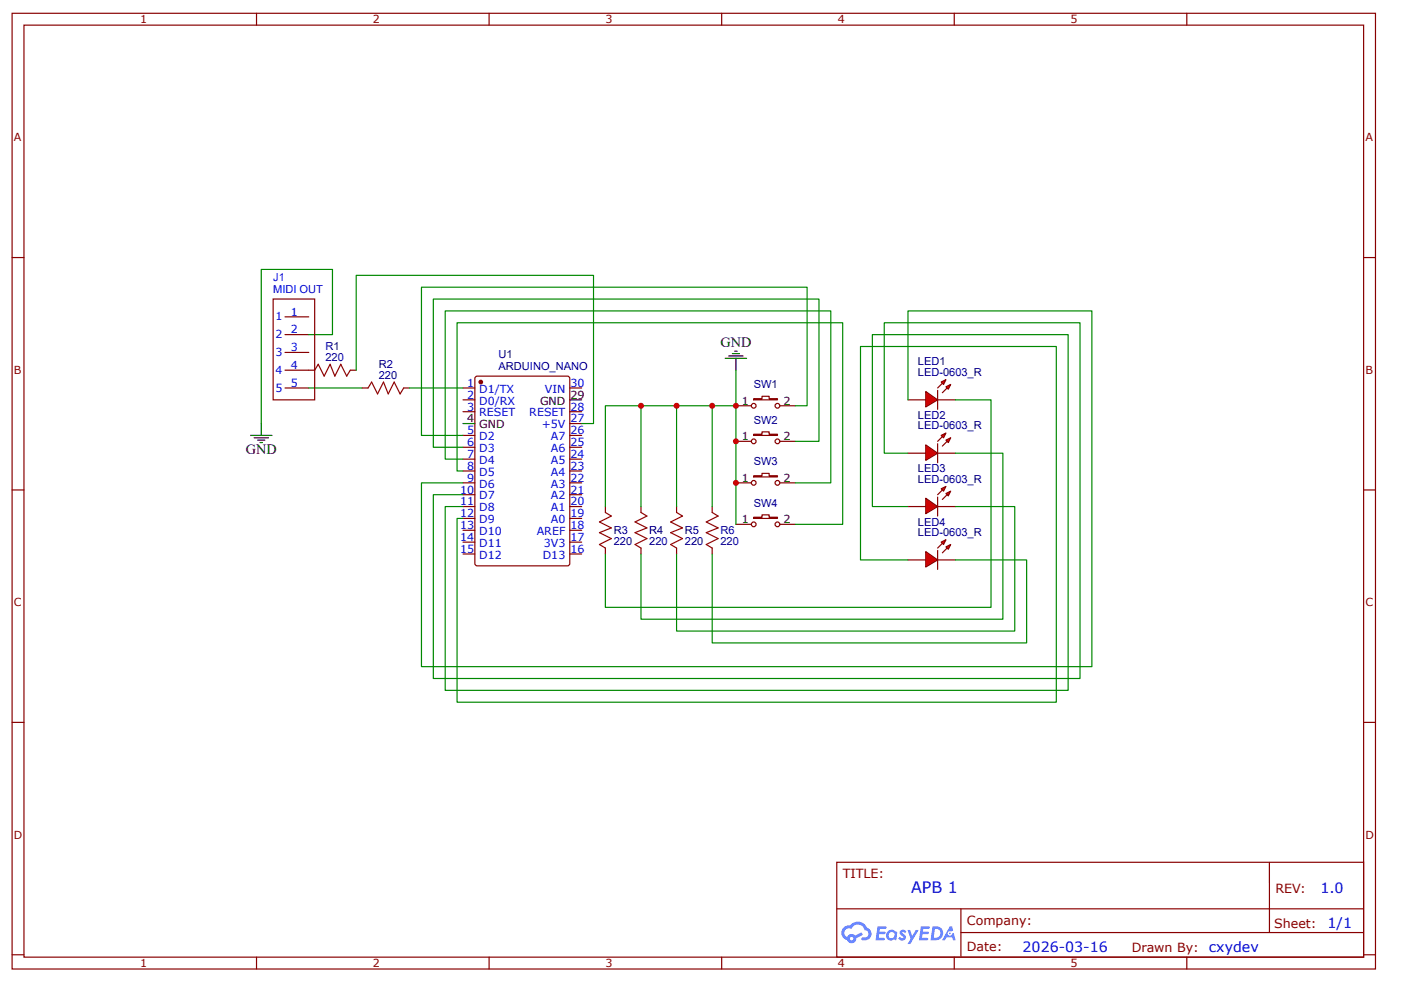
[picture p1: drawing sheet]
<svg xmlns="http://www.w3.org/2000/svg" width="297mm" height="210mm" viewBox="0 0 297 210" stroke-linecap="round" stroke-linejoin="round" font-family="sans-serif">
<g fill="none" stroke="#800" stroke-width=".25">
<path d="M2.6 2.8h289v202.8h-289zM5.1 5.3h284v197.8h-284zM54.4 2.8v2.5M103.7 2.8v2.5M153 2.8v2.5M202.3 2.8v2.5M251.6 2.8v2.5M2.6 54.6h2.5M289.1 54.6h2.5M2.6 104h2.5M289.1 104h2.5M2.6 153.3h2.5"/>
<path d="M289.1 153.3h2.5M177.4 182.9h111.7v20.2h-111.7zM177.4 192.8h111.6M203.7 197.9h85.3M203.7 192.8v10.1M269.1 183v14.9M2.6 202.6h2.5M54.4 203.1v2.5M103.7 203.1v2.5M153 203.1v2.5M202.3 203.1v2.5M251.6 203.1v2.5"/>
<path d="M289.1 202.6h2.5"/>
</g>
<g fill="#58f">
<path d="M190.9 197.4l.5-.2 .4 .1 .3 .3-.2 .4a.33 .33 0 0 0-.3-.3 .33 .33 0 0 0-.3 .2v.1a.85 .85 0 0 1 .7 .6 .85 .85 0 0 1-.3 .9h-.6l-.6-.4 .3-.3 .5 .2 .2-.1v-.1a.87 .87 0 0 1-.6-1.4z"/>
<path d="M192.4 197.3h.6l.4 1.3 .8-1.3h.6l-1.8 3h-.6l.7-1.1z"/>
<path d="M186.1 196.5h1.6l.2 .2-.1 .3-1.2 .1-.1 .6h1l.3 .2-.3 .3h-1.1l-.1 .8h1.2l.1 .2-.1 .3h-1.9z"/>
<path d="M195.2 196.5h1.7l.2 .2-.1 .3-1.2 .1-.1 .6h1l.3 .2-.3 .3h-1.1l-.1 .8h1.2l.1 .2-.1 .3h-1.9z"/>
<path d="M201.4 196.5h.5l.2 .9-.4 .3a.49 .49 0 0 0-.8 .1 .49 .49 0 0 0 .4 .7 .49 .49 0 0 0 .6-.4l.3-.2 .4 1.6h-.5l-.2-.6h-1.2l-.4 .6h-.6z"/>
<path d="M197.7 196.5l-.4 3h.9a1.5 1.5 0 0 0 1.8-1.5 1.5 1.5 0 0 0-1.8-1.5zM198.2 197.1a1.01 1.01 0 0 1 1.2 1.1 1.01 1.01 0 0 1-1.4 .8z"/>
<path d="M188.3 197.5a1.1 1.1 0 0 0-.3 1.6 1.1 1.1 0 0 0 1.6 .2l.4 .2 .2-1.6-.4-.3a1.01 1.01 0 0 0-1.5-.1zM188.3 198.4a.7 .7 0 0 1 1.4 0 .7 .7 0 0 1-1.4 0z"/>
<path d="M178.9 196.8a1.57 1.57 0 0 0 .7 2.7 1.01 1.01 0 0 0 1.2 .6 1.01 1.01 0 0 0 .8-1.1l1.4-.7-.3-.5-1.4 .7a1.02 1.02 0 0 0-1.7 .3 .99 .99 0 0 1-.5-1.4 .99 .99 0 0 1 1.4-.3 1.48 1.48 0 0 1 1.6-.9 1.48 1.48 0 0 1 1.3 1.2 .81 .81 0 0 1 .7 1 .81 .81 0 0 1-1.2 .5l-.3 .1v.3a1.39 1.39 0 0 0 2-.6 1.39 1.39 0 0 0-.8-1.9 2.18 2.18 0 0 0-3.7-.5l-.7 .2zM180.2 199.1a.38 .38 0 0 1 .7 0 .38 .38 0 0 1-.7 0z"/>
<circle cx="201.4" cy="198" r=".19"/>
</g>
<g fill="none" stroke="#800" stroke-width=".25">
<path d="M76.8 82.3h1.2M85.6 82.3h1.2M98.2 82.3h2.5M98.2 84.8h2.5M98.2 87.3h2.5M98.2 92.4h2.5M98.2 94.9h2.5M98.2 97.4h2.5M98.2 99.9h2.5M100.7 80.1l.5-.3h19.1l.4 .3 .1 39.5-.2 .4-19.4 .1-.5-.3zM120.8 82.3h2.5M120.8 87.3h2.5"/>
<path d="M120.8 92.4h2.5M120.8 94.9h2.5M120.8 97.4h2.5M120.8 99.9h2.5M120.8 89.9h2.5M156 86.1h3.3M156 93.6h3.3M159.8 84.6h1.8v-.5h1.5v.5h1.7v.2h-5zM159.8 92.1h1.8v-.5h1.5v.5h1.7v.3h-5zM165.3 86.1h3.3M165.3 93.6h3.3M98.2 102.4h2.5"/>
<path d="M98.2 105h2.5M98.2 107.5h2.5M98.2 110h2.5M98.2 112.5h2.5M98.2 115h2.5M98.2 117.5h2.5M120.8 102.4h2.5M120.8 105h2.5M120.8 107.5h2.5M120.8 110h2.5M120.8 112.5h2.5M120.8 115h2.5"/>
<path d="M120.8 117.5h2.5M128.4 107.5v1.2M128.4 116.3v1.2M156 102.4h3.3M156 111.2h3.3M159.8 100.9h1.8v-.5h1.5v.5h1.7v.3h-5zM159.8 109.7h1.8v-.5h1.5v.5h1.7v.3h-5zM165.3 102.4h3.3M165.3 111.2h3.3"/>
<circle cx="159.8" cy="86.1" r=".5"/>
<circle cx="159.8" cy="93.6" r=".5"/>
<circle cx="164.8" cy="86.1" r=".5"/>
<circle cx="164.8" cy="93.6" r=".5"/>
<circle cx="159.8" cy="102.4" r=".5"/>
<circle cx="159.8" cy="111.2" r=".5"/>
<circle cx="164.8" cy="102.4" r=".5"/>
<circle cx="164.8" cy="111.2" r=".5"/>
</g>
<circle cx="101.9" cy="81.1" r=".38" fill="#800" stroke="#800" stroke-width=".25"/>
<path d="M98.2 89.9h2.5M120.8 84.8h2.5" fill="none" stroke="#000" stroke-width=".25"/>
<path d="M78 82.3l.8-1.2 1.3 2.5 1.2-2.5 1 2.5 1.3-2.5 1.2 2.5 .8-1.3M128.4 108.7l1.2 .8-2.5 1.2 2.5 1.3-2.5 1 2.5 1.3-2.5 1.2 1.3 .8" fill="none" stroke="#a00000" stroke-width=".25"/>
<path d="M196.3 83.1l2.5 1.7-2.5 1.5z" fill="#f00" stroke="#800" stroke-width=".25"/>
<path d="M198.8 82.8v4" fill="none" stroke="#800" stroke-width=".25"/>
<g fill="#800" stroke="#800" stroke-width=".25">
<path d="M199.8 81.3l-1 1z"/>
<path d="M200.8 82.3l-1 1z"/>
</g>
<g fill="#f00" stroke="#800" stroke-width=".25">
<path d="M199.5 81.1l1.1-.5-.5 1z"/>
<path d="M200.6 82.1l1-.5-.5 1z"/>
</g>
<path d="M192.5 84.8h3.8M198.8 84.8h3.8" fill="none" stroke="#800" stroke-width=".25"/>
<path d="M196.3 94.4l2.5 1.8-2.5 1.5z" fill="#f00" stroke="#800" stroke-width=".25"/>
<path d="M198.8 94.1v4.1" fill="none" stroke="#800" stroke-width=".25"/>
<g fill="#800" stroke="#800" stroke-width=".25">
<path d="M199.8 92.6l-1 1z"/>
<path d="M199.8 94.6l1-1z"/>
</g>
<g fill="#f00" stroke="#800" stroke-width=".25">
<path d="M199.5 92.4l1.1-.5-.5 1z"/>
<path d="M200.6 93.4l1-.5-.5 1z"/>
</g>
<path d="M192.5 96.2h3.8M198.8 96.2h3.8" fill="none" stroke="#800" stroke-width=".25"/>
<path d="M196.3 105.7l2.5 1.8-2.5 1.5z" fill="#f00" stroke="#800" stroke-width=".25"/>
<path d="M198.8 105.5v4" fill="none" stroke="#800" stroke-width=".25"/>
<g fill="#800" stroke="#800" stroke-width=".25">
<path d="M198.8 105l1-1z"/>
<path d="M199.8 106l1-1z"/>
</g>
<g fill="#f00" stroke="#800" stroke-width=".25">
<path d="M199.5 103.7l1.1-.5-.5 1z"/>
<path d="M200.6 104.7l1-.5-.5 1z"/>
</g>
<path d="M192.5 107.5h3.8M198.8 107.5h3.8" fill="none" stroke="#800" stroke-width=".25"/>
<path d="M196.3 117l2.5 1.8-2.5 1.5z" fill="#f00" stroke="#800" stroke-width=".25"/>
<path d="M198.8 116.8v4" fill="none" stroke="#800" stroke-width=".25"/>
<g fill="#800" stroke="#800" stroke-width=".25">
<path d="M198.8 116.3l1-1z"/>
<path d="M200.8 116.3l-1 1z"/>
</g>
<g fill="#f00" stroke="#800" stroke-width=".25">
<path d="M199.5 115l1.1-.5-.5 1z"/>
<path d="M200.6 116l1-.5-.5 1z"/>
</g>
<g fill="none" stroke="#800" stroke-width=".25">
<path d="M60.4 67.2h5.1M60.4 71h5.1M60.4 74.8h5.1M60.4 78.5h6.3M74.3 78.5h1.2M60.4 82.3h5.1M135.9 107.5v1.2M135.9 116.3v1.2M143.4 107.5v1.2M143.4 116.3v1.2M151 107.5v1.2M151 116.3v1.2"/>
<path d="M192.5 118.8h3.8M198.8 118.8h3.8"/>
</g>
<g fill="none" stroke="#080" stroke-width=".25">
<path d="M65.5 71h5v-13.8h-15.1v32.7M75.5 78.5v-20.1h50.3v31.5h-2.5M156 78.5v32.7M65.5 82.3h11.3M86.8 82.3h11.4M98.2 97.4h-3.8v-31.4h81.8v36.4h-7.6M98.2 99.9h-1.3v-31.4h81.8v42.7h-10.1M135.9 86.1h-7.5v21.4M143.4 86.1h-7.5v21.4M151 86.1h-7.6v21.4M156 86.1h-5v21.4M168.6 86.1h2.5v-25.2h-81.7v31.5h8.8"/>
<path d="M168.6 93.6h5v-30.2h-81.7v31.5h6.3M192.5 84.8v-18.8h39v75.4h-142.1v-39h8.8M192.5 96.2h-5v-27.7h41.5v75.5h-137.1v-39h6.3M202.6 84.8h7.5v44.1h-81.7v-11.4M202.6 96.2h10v35.2h-76.7v-13.9M98.2 107.5h-3.8v39h132.1v-75.5h-41.5v36.5h7.5M98.2 110h-1.3v39h127.1v-75.5h-41.6v45.3h10.1M151 117.5v18.9h66.7v-17.6h-15.1M202.6 107.5h12.5v26.4h-71.7v-16.4"/>
</g>
<path d="M66.7 78.5l.8-1.2 1.2 2.5 1.3-2.5 1 2.5 1.3-2.5 1.2 2.5 .8-1.3M135.9 108.7l1.3 .8-2.6 1.2 2.6 1.3-2.6 1 2.6 1.3-2.6 1.2 1.3 .8M143.4 108.7l1.3 .8-2.5 1.2 2.5 1.3-2.5 1 2.5 1.3-2.5 1.2 1.2 .8M151 108.7l1.3 .8-2.6 1.2 2.6 1.3-2.6 1 2.6 1.3-2.6 1.2 1.3 .8" fill="none" stroke="#a00000" stroke-width=".25"/>
<path d="M57.9 63.4h8.8v21.4h-8.8z" fill="none" stroke="#600" stroke-width=".25"/>
<path d="M153.8 76h4.5M154.5 75.5h3M155.3 75h1.5M155.8 74.5h.5M156 76v2.5M53.1 92.4h4.6M53.9 92.9h3M54.6 93.4h1.6M55.1 93.9h.5M55.4 89.9v2.5" fill="none" stroke="#000" stroke-width=".25"/>
<g fill="#c00">
<circle cx="156" cy="86.1" r=".63"/>
<circle cx="156" cy="93.6" r=".63"/>
<circle cx="156" cy="102.4" r=".63"/>
<circle cx="151" cy="86.1" r=".63"/>
<circle cx="143.4" cy="86.1" r=".63"/>
<circle cx="135.9" cy="86.1" r=".63"/>
</g>
<text font-size="3.4" fill="#00f" x="193.2" y="189.4">APB 1</text>
<g font-size="3">
<text x="152.8" y="73.7">GND</text>
<text x="52.1" y="96.4">GND</text>
</g>
<g font-size="3" fill="#00f">
<text x="280" y="189.6">1.0</text>
<text x="281.5" y="196.9">1/1</text>
<text x="216.8" y="201.9">2026-03-16</text>
<text x="256.3" y="201.9">cxydev</text>
</g>
<g font-size="2.7" fill="#800">
<text x="178.7" y="186.2">TITLE:</text>
<text x="270.4" y="189.6">REV:</text>
<text x="205" y="196.3">Company:</text>
<text x="270.1" y="196.8">Sheet:</text>
<text x="205" y="201.8">Date:</text>
<text x="240" y="201.9">Drawn By:</text>
</g>
<g font-size="2.3" fill="#800">
<text x="29.7" y="5">1</text>
<text x="79" y="5">2</text>
<text x="128.4" y="5">3</text>
<text x="177.7" y="5">4</text>
<text x="227" y="5">5</text>
<text x="2.9" y="30">A</text>
<text x="289.5" y="30">A</text>
<text x="2.9" y="79.3">B</text>
<text x="289.5" y="79.3">B</text>
<text x="2.9" y="128.6">C</text>
<text x="289.5" y="128.6">C</text>
<text x="2.9" y="177.9">D</text>
<text x="289.5" y="177.9">D</text>
<text x="29.7" y="205.2">1</text>
<text x="79" y="205.2">2</text>
<text x="128.4" y="205.2">3</text>
<text x="177.7" y="205.2">4</text>
<text x="227" y="205.2">5</text>
</g>
<g font-size="2.3" fill="#00f">
<text x="57.9" y="59.7">J1</text>
<text x="57.9" y="62.2">MIDI OUT</text>
<text x="58.4" y="68">1</text>
<text x="58.4" y="71.8">2</text>
<text x="61.7" y="67">1</text>
<text x="61.7" y="70.7">2</text>
<text x="58.4" y="75.5">3</text>
<text x="61.7" y="74.5">3</text>
<text x="58.4" y="79.3">4</text>
<text x="58.4" y="83.1">5</text>
<text x="61.7" y="78.3">4</text>
<text x="61.7" y="82.1">5</text>
<text x="99.1" y="82.1">1</text>
<text x="101.6" y="83.3">D1/TX</text>
<text x="115.5" y="83.3">VIN</text>
<text x="120.9" y="82.1">30</text>
<text x="99.1" y="84.6">2</text>
<text x="99.1" y="87.1">3</text>
<text x="101.6" y="85.8">D0/RX</text>
<text x="101.6" y="88.4">RESET</text>
<text x="112.2" y="88.4">RESET</text>
<text x="120.9" y="89.6">27</text>
<text x="120.9" y="87.1">28</text>
<text x="99.1" y="92.1">5</text>
<text x="99.1" y="94.6">6</text>
<text x="101.6" y="93.4">D2</text>
<text x="101.6" y="95.9">D3</text>
<text x="114.9" y="90.9">+5V</text>
<text x="116.8" y="95.9">A6</text>
<text x="116.8" y="93.4">A7</text>
<text x="120.9" y="94.6">25</text>
<text x="120.9" y="92.1">26</text>
<text x="99.1" y="97.2">7</text>
<text x="99.1" y="99.7">8</text>
<text x="101.6" y="98.4">D4</text>
<text x="101.6" y="100.9">D5</text>
<text x="116.8" y="100.9">A4</text>
<text x="116.8" y="98.4">A5</text>
<text x="120.9" y="99.7">23</text>
<text x="120.9" y="97.2">24</text>
<text x="97.6" y="104.7">10</text>
<text x="97.6" y="107.2">11</text>
<text x="99.1" y="102.2">9</text>
<text x="101.6" y="103.5">D6</text>
<text x="101.6" y="106">D7</text>
<text x="116.8" y="106">A2</text>
<text x="116.8" y="103.5">A3</text>
<text x="120.9" y="107.2">20</text>
<text x="120.9" y="104.7">21</text>
<text x="120.9" y="102.2">22</text>
<text x="97.6" y="109.7">12</text>
<text x="97.6" y="112.3">13</text>
<text x="101.6" y="108.5">D8</text>
<text x="101.6" y="111">D9</text>
<text x="101.6" y="113.5">D10</text>
<text x="113.8" y="113.5">AREF</text>
<text x="116.8" y="111">A0</text>
<text x="116.8" y="108.5">A1</text>
<text x="120.9" y="112.3">18</text>
<text x="120.9" y="109.7">19</text>
<text x="97.6" y="114.8">14</text>
<text x="97.6" y="117.3">15</text>
<text x="101.6" y="116">D11</text>
<text x="101.6" y="118.5">D12</text>
<text x="115.1" y="118.5">D13</text>
<text x="115.3" y="116">3V3</text>
<text x="120.9" y="117.3">16</text>
<text x="120.9" y="114.8">17</text>
</g>
<g font-size="2.3" fill="#000080">
<text x="69" y="76.5">220</text>
<text x="69" y="74.2">R1</text>
<text x="105.7" y="76">U1</text>
<text x="194.6" y="77.5">LED1</text>
<text x="80.3" y="80.3">220</text>
<text x="80.3" y="78">R2</text>
<text x="105.7" y="78.5">ARDUINO_NANO</text>
<text x="159.8" y="82.3">SW1</text>
<text x="194.6" y="79.8">LED-0603_R</text>
<text x="159.8" y="89.9">SW2</text>
<text x="194.6" y="88.9">LED2</text>
<text x="194.6" y="91.1">LED-0603_R</text>
<text x="159.8" y="98.7">SW3</text>
<text x="194.6" y="100.2">LED3</text>
<text x="159.8" y="107.5">SW4</text>
<text x="194.6" y="102.4">LED-0603_R</text>
<text x="130.1" y="113.3">R3</text>
<text x="137.7" y="113.3">R4</text>
<text x="145.2" y="113.3">R5</text>
<text x="152.8" y="113.3">R6</text>
<text x="194.6" y="113.8">LED-0603_R</text>
<text x="194.6" y="111.5">LED4</text>
<text x="130.1" y="115.6">220</text>
<text x="137.7" y="115.6">220</text>
<text x="145.2" y="115.6">220</text>
<text x="152.8" y="115.6">220</text>
</g>
<g font-size="2.3">
<text x="99.1" y="89.6">4</text>
<text x="114.5" y="85.8">GND</text>
<text x="120.9" y="84.6">29</text>
<text x="157.3" y="85.8">1</text>
<text x="166.1" y="85.8">2</text>
<text x="101.6" y="90.9">GND</text>
<text x="157.3" y="93.4">1</text>
<text x="166.1" y="93.4">2</text>
<text x="157.3" y="102.2">1</text>
<text x="166.1" y="102.2">2</text>
<text x="157.3" y="111">1</text>
<text x="166.1" y="111">2</text>
</g>
</svg>
